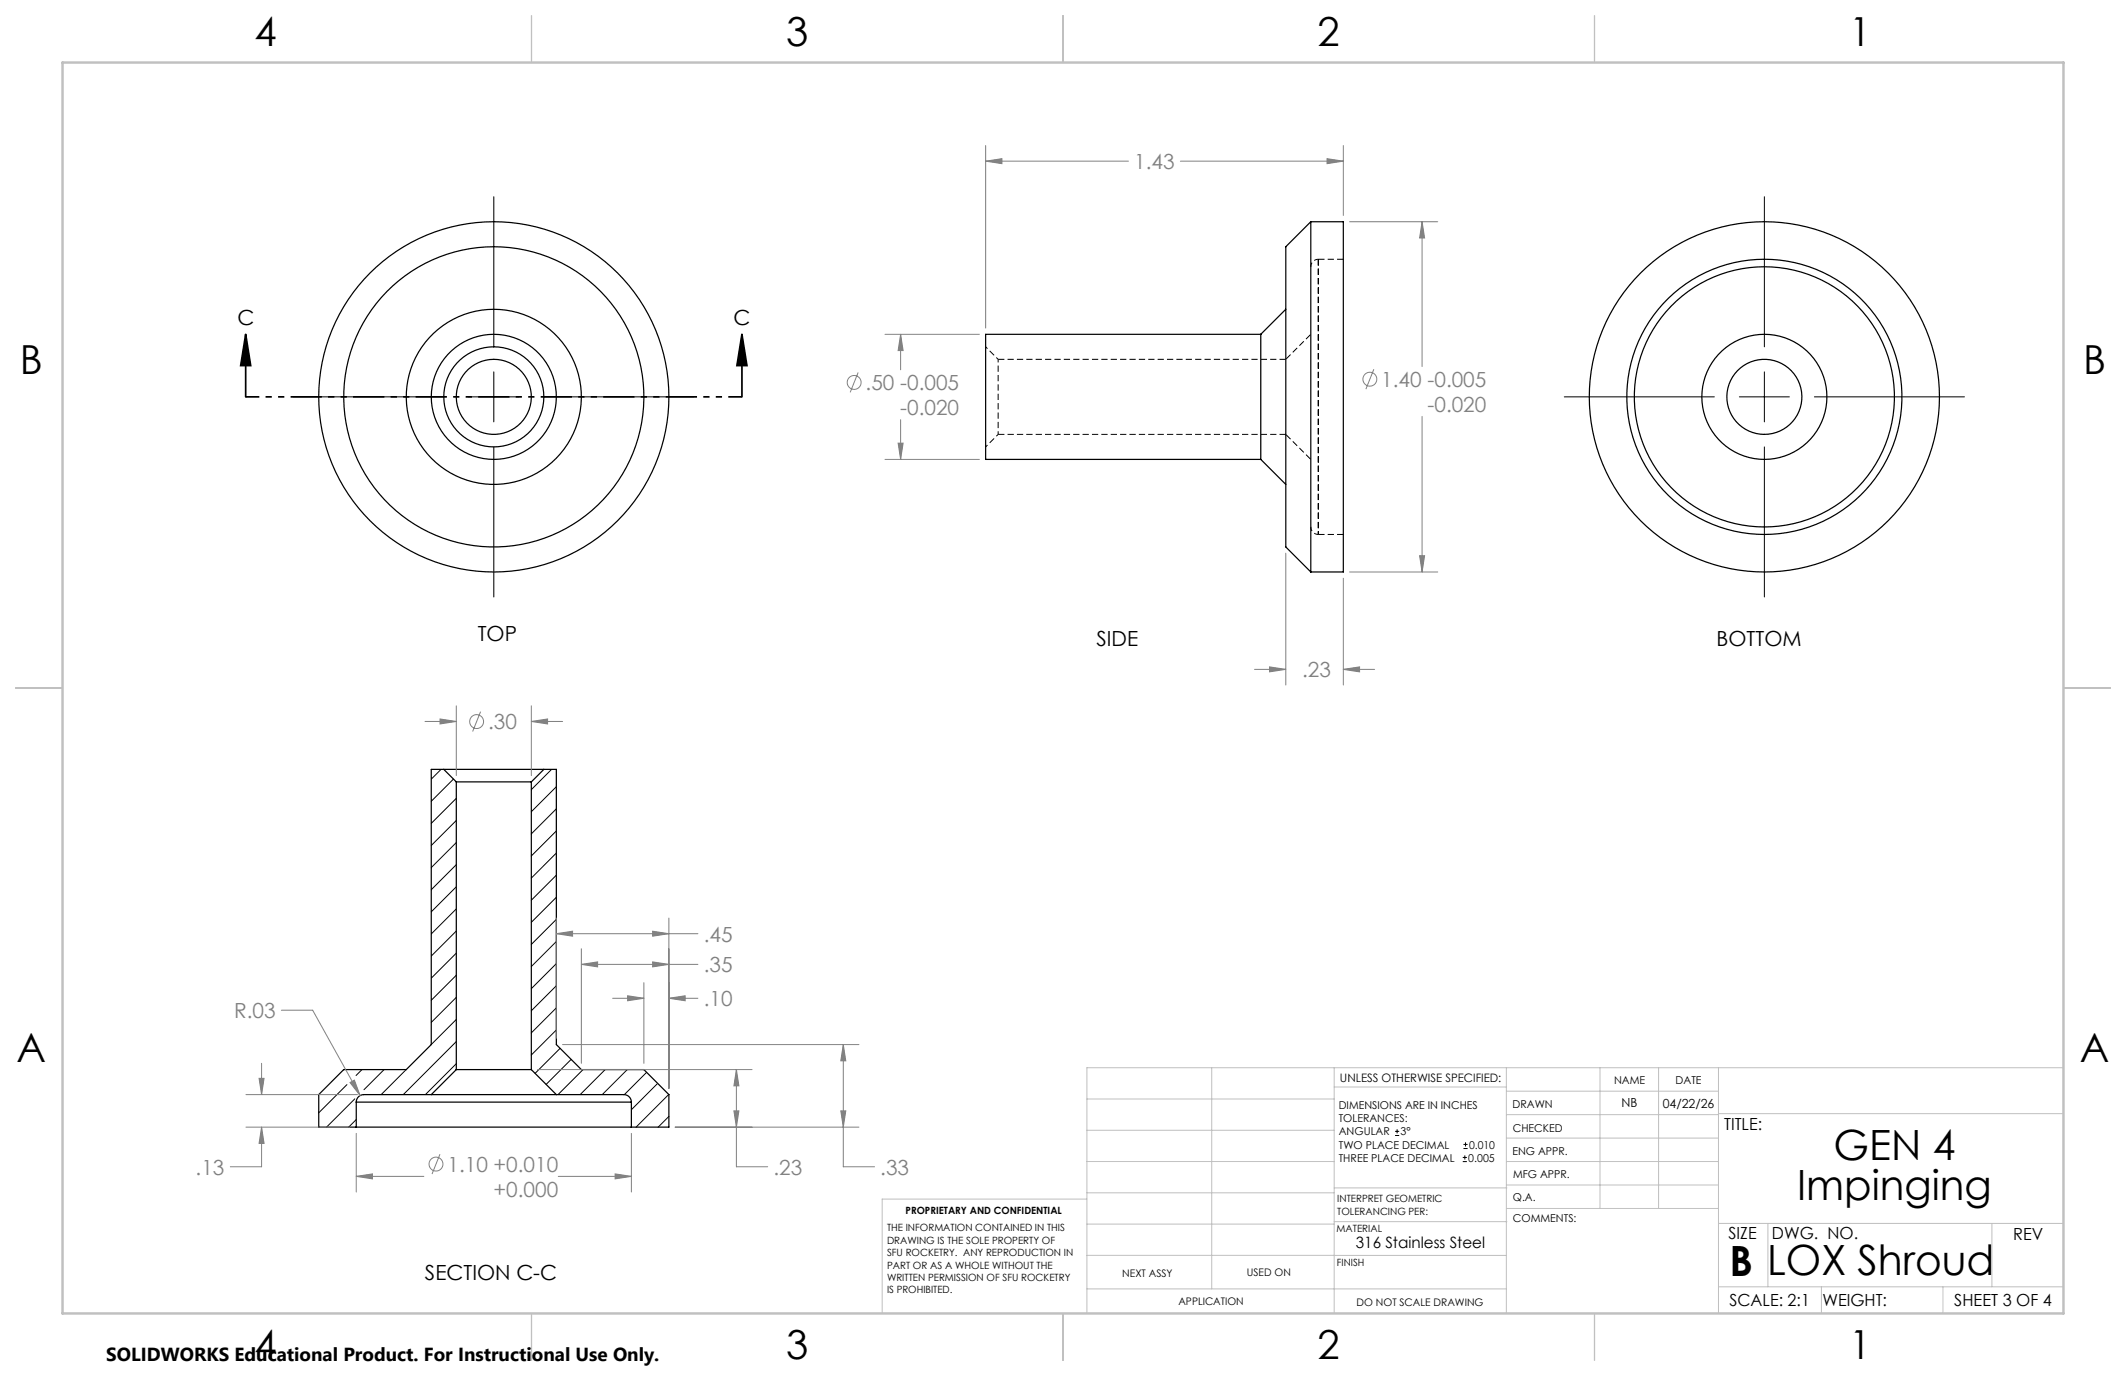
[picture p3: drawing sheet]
<svg xmlns="http://www.w3.org/2000/svg" width="432mm" height="279mm" viewBox="0 0 432 279" stroke-linecap="round" stroke-linejoin="round" font-family="sans-serif">
<g fill="none" stroke="#000" stroke-width=".25">
<path d="M266.2 45h6.6v71.1h-6.6M266.2 45v71.1M266.2 45l-5.1 5.1v61l5.1 5M256.1 67.9v25.4M256.1 67.9h-55.9v25.4h55.9M261.1 62.8l-5 5.1M256.1 93.3l5 5.1M90.1 156.2h20.4M90.1 156.2h-2.5v55.9l-5.1 5.1h-12.7l-5.1 5.1v6.6h7.7M90.1 156.2l2.6 2.6M92.7 158.8h15.2M92.7 158.8v58.4"/>
<path d="M107.9 158.8v58.4M110.5 156.2h2.5v55.9l5.1 5.1h12.7l5.1 5.1v6.6h-7.7M110.5 156.2l-2.6 2.6M92.7 217.2h15.2M92.7 217.2l-5.1 5.1M107.9 217.2l5.1 5.1M72.4 223.8h55.8M72.4 228.9h55.8M72.4 223.8v5.1M87.6 222.3h-13.7a1.52 1.52 0 0 0-1.5 1.5M87.6 222.3h25.4M113 222.3h13.7a1.52 1.52 0 0 1 1.5 1.5"/>
<path d="M128.2 223.8v5.1"/>
<circle cx="100.3" cy="80.6" r="17.8"/>
<circle cx="100.3" cy="80.6" r="10.2"/>
<circle cx="100.3" cy="80.6" r="7.6"/>
<circle cx="100.3" cy="80.6" r="35.6"/>
<circle cx="100.3" cy="80.6" r="30.5"/>
<circle cx="100.3" cy="80.6" r="12.7"/>
<circle cx="358.4" cy="80.6" r="26.4"/>
<circle cx="358.4" cy="80.6" r="7.6"/>
<circle cx="358.4" cy="80.6" r="27.9"/>
<circle cx="358.4" cy="80.6" r="35.6"/>
<circle cx="358.4" cy="80.6" r="12.7"/>
</g>
<path d="M267.8 52.6v55.9v-55.9M272.8 52.6h-5M261.1 73h-58.4M202.7 88.2h58.4M267.8 108.5h5" fill="none" stroke="#000" stroke-width=".2" stroke-dasharray="1.3 .6" stroke-linecap="butt"/>
<path d="M202.7 88.2v-15.2" fill="none" stroke="#000" stroke-width=".2" stroke-dasharray="1.3 .6" stroke-dashoffset=".6" stroke-linecap="butt"/>
<path d="M267.8 52.6a1.52 1.52 0 0 0-1.6 1.6M266.2 107a1.52 1.52 0 0 0 1.6 1.5" fill="none" stroke="#000" stroke-width=".2" stroke-dasharray="1.3 .6" stroke-dashoffset=".4" stroke-linecap="butt"/>
<path d="M266.2 67.9l-5.1 5.1M261.1 88.2l5.1 5.1" fill="none" stroke="#000" stroke-width=".2" stroke-dasharray="1.3 .6" stroke-dashoffset="-.1" stroke-linecap="butt"/>
<path d="M202.7 73l-2.5-2.6M200.2 90.7l2.5-2.5" fill="none" stroke="#000" stroke-width=".2" stroke-dasharray="1.3 .6" stroke-dashoffset=".7" stroke-linecap="butt"/>
<g fill="none" stroke="#000" stroke-width=".2">
<path d="M100.3 39.9v30.5M358.4 39.9v30.5M100.3 75.5v10.2M358.4 75.5v10.2M59.7 80.6h30.4M95.2 80.6h10.2M100.3 90.7v30.5M110.5 80.6h30.4M317.7 80.6h30.5M353.3 80.6h10.1M358.4 90.7v30.5M368.5 80.6h30.5"/>
<path d="M89.6 156.2l-2 2M92.1 158.2l-4.5 4.5M112 156.2l-4.1 4.1M113 159.7l-5.1 5.1M92.7 162.1l-5.1 5.1M92.7 166.6l-5.1 5.1M92.7 171.1l-5.1 5.1M92.7 175.6l-5.1 5.1M113 168.7l-5.1 5.1M113 177.7l-5.1 5.1M113 164.2l-5.1 5.1M113 173.2l-5.1 5.1"/>
<path d="M92.7 180.1l-5.1 5M92.7 184.6l-5.1 5M92.7 189l-5.1 5.1M92.7 193.5l-5.1 5.1M92.7 198l-5.1 5.1M113 182.2l-5.1 5.1M113 186.7l-5.1 5.1M113 191.2l-5.1 5.1M113 195.7l-5.1 5M73.5 217.2l-1.2 1.2M78 217.2l-4.1 4.1M82.5 217.2l-5.1 5.1"/>
<path d="M92.7 202.5l-5.1 5.1M92.7 207l-5.1 5.1M92.7 211.5l-10.8 10.8M92.7 216l-6.3 6.3M113 200.2l-5.1 5M113 204.6l-5.1 5.1M113 209.1l-5.1 5.1M113.8 212.9l-5.1 5M116 215.1l-5.1 5.1M118.4 217.2l-5.1 5.1M122.9 217.2l-5.1 5.1M127.4 217.2l-5.1 5.1"/>
<path d="M131.3 217.7l-4.5 4.6M70.5 220.2l-5.8 5.8M72.1 223.1l-5.8 5.8M72.4 227.3l-1.6 1.6M133.5 220.1l-5.3 5.2M135.8 222.2l-6.6 6.7M135.9 226.7l-2.2 2.2M283.3 230.6h.9M283.3 229.7h.9M283.8 229.3v.8M297.1 235.9h.8M297.1 235h.8"/>
<path d="M297.2 233.2h.9M297.2 232.4h.9M297.5 234.6v.8M297.7 232v.8"/>
</g>
<g fill="none" stroke="#808080" stroke-width=".2">
<path d="M200.2 32.7l3.3-.5v1zM200.2 29.6v37M200.2 32.7h29M239.7 32.7h33.1M269.5 32.2l3.3 .5-3.3 .5zM272.8 29.6v14.2M274.1 45h17.9M288.8 45l.5 3.3h-1zM288.8 45v29.4M174.3 75.6l-1.6 4.1M179.7 67.9h19.2M182.9 67.9l.5 3.3h-1z"/>
<path d="M182.9 67.9v7.2M279 75l-1.6 4M179.7 93.3h19.2M182.4 90h1l-.5 3.3zM182.9 85.2v8.1M288.8 84.6v31.5M261.1 112.3v26.8M272.8 117.4v21.7M274.1 116.1h17.9M288.3 112.8h1l-.5 3.3zM254.8 135.9h6.3M257.8 135.4l3.3 .5-3.3 .5z"/>
<path d="M272.8 135.9l3.3-.5v1zM272.8 135.9h6.4M86.3 146.5h6.4M89.4 146l3.3 .5-3.3 .5zM92.7 143.3v14.2M97.6 144.5l-1.6 4M107.9 146.5l3.3-.5v1zM107.9 143.3v14.2M107.9 146.5h6.4M113 189.6l3.3-.5v1zM113 186.4v24.4M113 189.6h28.7"/>
<path d="M118.1 195.8l3.3-.5v1zM118.1 192.6v23.3M118.1 195.8h23.6M130.8 199.5v16.4M132.6 189.1l3.3 .5-3.3 .5zM132.6 195.3l3.3 .5-3.3 .5zM135.9 186.4v34.6M52.6 219h1l-.5 3.3zM53.1 215.9v6.4M57.2 205.1h6.3l9.6 17.4M71.1 219.8l.9-.5 1.1 3.2zM109.2 217.2h43.5"/>
<path d="M114.3 212.1h60.2M124.4 202.7h6.4M127.5 202.2l3.3 .5-3.3 .5zM135.9 202.7l3.3-.5v1zM135.9 202.7h5.8M149.6 217.2l.5 3.3h-1zM149.6 217.2v19.7h6.3M171.3 212.1l.5 3.3h-1zM171.3 212.1v24.8h6.3M50 228.9h21.1M50 222.3h22.6M53.1 228.9l.5 3.3h-1z"/>
<path d="M53.1 228.9v8h-6.3M72.4 238.9l3.3-.5v1zM72.4 230.1v11.9M72.4 238.9h13.7M89.4 234.4l-1.7 4M113.4 238.9h14.8M124.9 238.4l3.3 .5-3.3 .5zM128.2 230.1v11.9M137.1 228.9h37.4M149.1 225.6h1l-.5 3.3zM170.8 225.6h1l-.5 3.3z"/>
<circle cx="173.5" cy="77.7" r="1.41"/>
<circle cx="278.2" cy="77" r="1.41"/>
<circle cx="96.8" cy="146.5" r="1.41"/>
<circle cx="88.6" cy="236.4" r="1.41"/>
</g>
<path d="M49.9 67.9l1 6.3h-2zM49.9 67.9v12.7M150.7 67.9l1 6.3h-2zM150.7 67.9v12.7" fill="none" stroke="#000" stroke-width=".35"/>
<path d="M150.7 80.6h-100.8" fill="none" stroke="#000" stroke-width=".35" stroke-dasharray="6.3 1.3 1.3 1.3 1.3 1.3" stroke-dashoffset="3.6" stroke-linecap="butt"/>
<g fill="none" stroke="#c0c0c0" stroke-width=".2">
<path d="M246.1 216.8v44.9M271 216.8v49.9M305.9 216.8v49.9M325 216.8v28.6M336.9 216.8v28.6M349 216.8v49.9M419.1 216.8h-198.3v49.9M220.8 235.9h50.2M220.8 229.5h50.2M220.8 223.2h50.2M271 220.7h34.9M305.9 231.1h43.1"/>
<path d="M305.9 226.3h43.1M305.9 221.6h43.1M305.9 235.9h43.1M349 226.1h70.1M220.8 254.9h85.1M220.8 248.6h50.2M220.8 242.2h50.2M220.8 243.5h-41.6v23.2M271 248.1h35.1M271 241.2h35.1M305.9 240.6h43.1M306.1 245.4h42.9"/>
<path d="M349 248.4h70.1M359.1 248.4v12.9M404.6 248.4v12.9M220.8 261.7h85.1M349 261.3h70.1M369.9 261.3v5.4M394.6 261.3v5.4"/>
</g>
<path d="M107.9 3.2v9.5M215.9 3.2v9.5M323.8 3.2v9.5M3.2 139.7h9.5M419.1 139.7h9.5M107.9 266.7v9.5M215.9 266.7v9.5M323.8 266.7v9.5" fill="none" stroke="#c0c0c0" stroke-width=".25"/>
<path d="M12.7 12.7h406.4v254h-406.4z" fill="none" stroke="#c0c0c0" stroke-width=".5"/>
<path d="M150.7 67.9l1 6.3h-2zM49.9 67.9l1 6.3h-2z" fill="#000"/>
<path d="M288.3 112.8h1l-.5 3.3zM288.8 45l.5 3.3h-1zM257.8 135.4l3.3 .5-3.3 .5zM272.8 135.9l3.3-.5v1zM182.9 67.9l.5 3.3h-1zM182.4 90h1l-.5 3.3zM200.2 32.7l3.3-.5v1zM269.5 32.2l3.3 .5-3.3 .5zM89.4 146l3.3 .5-3.3 .5zM107.9 146.5l3.3-.5v1zM149.1 225.6h1l-.5 3.3zM149.6 217.2l.5 3.3h-1zM170.8 225.6h1l-.5 3.3zM171.3 212.1l.5 3.3h-1zM71.1 219.8l2 2.7-1.1-3.2zM127.5 202.2l3.3 .5-3.3 .5zM135.9 202.7l3.3-.5v1zM113 189.6l3.3-.5v1zM132.6 189.1l3.3 .5-3.3 .5zM132.6 195.3l3.3 .5-3.3 .5zM118.1 195.8l3.3-.5v1zM53.1 228.9l.5 3.3h-1zM52.6 219h1l-.5 3.3zM72.4 238.9l3.3-.5v1zM124.9 238.4l3.3 .5-3.3 .5z" fill="#808080"/>
<g font-size="8.5">
<text x="372.4" y="235.6">GEN 4</text>
<text x="365" y="243.7">Impinging</text>
<text x="351.3" y="259">B LOX Shroud</text>
</g>
<g font-size="8.1">
<text x="51.7" y="9.3">4</text>
<text x="159.7" y="9.3">3</text>
<text x="267.6" y="9.3">2</text>
<text x="375.6" y="9.3">1</text>
<text x="4" y="76">B</text>
<text x="423.1" y="76">B</text>
<text x="3.3" y="215.7">A</text>
<text x="422.4" y="215.7">A</text>
<text x="51.7" y="276">4</text>
<text x="159.7" y="276">3</text>
<text x="267.6" y="276">2</text>
<text x="375.6" y="276">1</text>
</g>
<g font-size="4.2" fill="#808080">
<text x="230.4" y="34.3">1.43</text>
<text x="175.8" y="79.2">.50 -0.005</text>
<text x="280.6" y="78.5">1.40 -0.005</text>
<text x="289.9" y="83.6">-0.020</text>
<text x="182.9" y="84.3">-0.020</text>
<text x="264.5" y="137.5">.23</text>
<text x="99.1" y="148.1">.30</text>
<text x="142.9" y="191.2">.45</text>
<text x="142.9" y="197.4">.35</text>
<text x="47.5" y="206.7">R.03</text>
<text x="142.9" y="204.3">.10</text>
<text x="39.7" y="238.5">.13</text>
<text x="90.9" y="237.9">1.10 +0.010</text>
<text x="157.1" y="238.5">.23</text>
<text x="178.8" y="238.5">.33</text>
<text x="100.3" y="243">+0.000</text>
</g>
<g font-size="4.2">
<text x="48.2" y="66.1">C</text>
<text x="149" y="66.1">C</text>
<text x="97" y="130.1">TOP</text>
<text x="222.7" y="131.2">SIDE</text>
<text x="348.6" y="131.2">BOTTOM</text>
<text x="86.3" y="259.8">SECTION C-C</text>
</g>
<text font-size="3.8" x="21.6" y="276.3">SOLIDWORKS Educational Product. For Instructional Use Only.</text>
<g font-size="3.4">
<text x="350.2" y="229.5">TITLE:</text>
<text x="351.1" y="251.6">SIZE</text>
<text x="359.9" y="251.6">DWG. NO.</text>
<text x="408.9" y="251.7">REV</text>
<text x="351.2" y="265.2">SCALE: 2:1</text>
<text x="370.1" y="265.3">WEIGHT:</text>
<text x="396.9" y="265.2">SHEET 3 OF 4</text>
</g>
<text font-size="3.2" x="275.4" y="253.3">316 Stainless Steel</text>
<g font-size="2.5">
<text x="329.4" y="224.8">NB</text>
<text x="337.7" y="224.9">04/22/26</text>
</g>
<text font-size="2.4" x="272.2" y="219.7">UNLESS OTHERWISE SPECIFIED:</text>
<g font-size="2.2">
<text x="327.8" y="220.1">NAME</text>
<text x="340.3" y="220.2">DATE</text>
<text x="271.9" y="225.3">DIMENSIONS ARE IN INCHES</text>
<text x="271.9" y="227.9">TOLERANCES:</text>
<text x="307.2" y="224.9">DRAWN</text>
<text x="271.9" y="230.6">ANGULAR</text>
<text x="271.9" y="233.2">TWO PLACE DECIMAL</text>
<text x="284.5" y="230.6">3°</text>
<text x="298.4" y="233.2">0.010</text>
<text x="307.3" y="229.8">CHECKED</text>
<text x="271.9" y="235.9">THREE PLACE DECIMAL</text>
<text x="298.2" y="235.9">0.005</text>
<text x="307.2" y="234.4">ENG APPR.</text>
<text x="307.3" y="239.2">MFG APPR.</text>
<text x="307.3" y="243.9">Q.A.</text>
<text x="307.3" y="248.1">COMMENTS:</text>
</g>
<g font-size="2.1">
<text x="227.9" y="259.2">NEXT ASSY</text>
<text x="253.3" y="259.2">USED ON</text>
<text x="239.3" y="265">APPLICATION</text>
<text x="275.5" y="265.1">DO NOT SCALE DRAWING</text>
</g>
<g font-size="2">
<text x="271.6" y="244.1">INTERPRET GEOMETRIC</text>
<text x="180.2" y="250">THE INFORMATION CONTAINED IN THIS</text>
<text x="183.9" y="246.4">PROPRIETARY AND CONFIDENTIAL</text>
<text x="271.5" y="250.2">MATERIAL</text>
<text x="271.6" y="246.6">TOLERANCING PER:</text>
<text x="180.2" y="252.5">DRAWING IS THE SOLE PROPERTY OF</text>
<text x="180.2" y="255.1">SFU ROCKETRY. ANY REPRODUCTION IN</text>
<text x="180.2" y="257.6">PART OR AS A WHOLE WITHOUT THE</text>
<text x="271.5" y="257">FINISH</text>
<text x="180.2" y="260.1">WRITTEN PERMISSION OF SFU ROCKETRY</text>
<text x="180.2" y="262.6">IS PROHIBITED.</text>
</g>
</svg>
